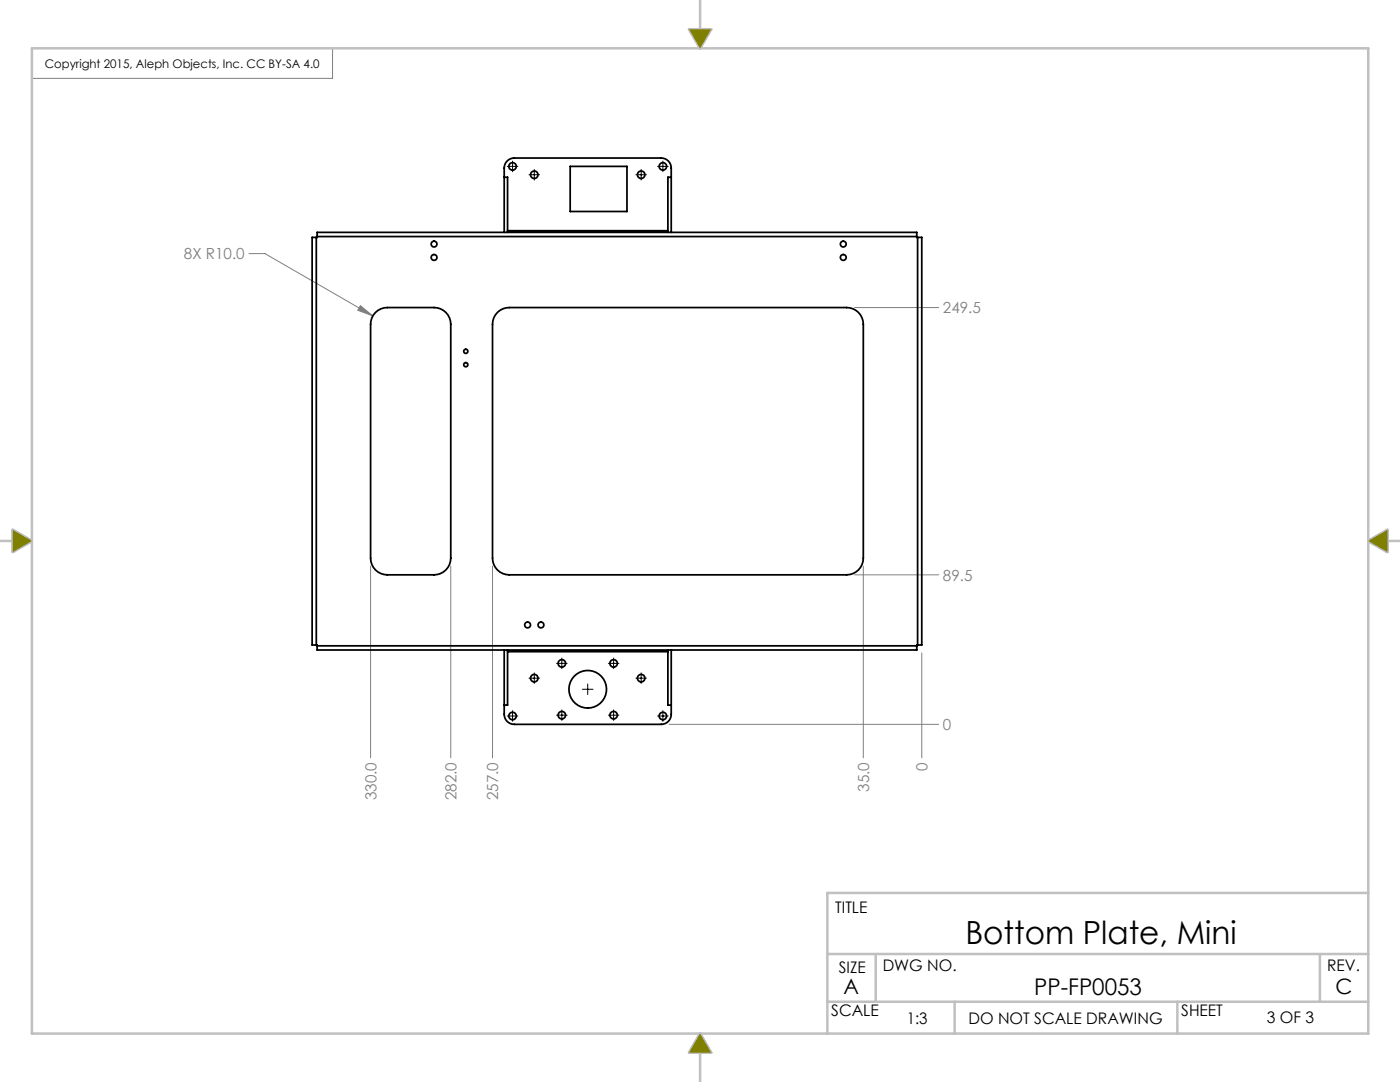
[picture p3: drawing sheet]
<svg xmlns="http://www.w3.org/2000/svg" width="279mm" height="216mm" viewBox="0 0 279 216" stroke-linecap="round" stroke-linejoin="round" font-family="sans-serif">
<path d="M66.4 9.6v6h-60" fill="none" stroke="#808080" stroke-width=".2"/>
<g fill="none" stroke="#c0c0c0" stroke-width=".5">
<path d="M139.7 0v5.8M6.4 9.6h266.7v196.6h-266.7zM137.5 5.8h4.4l-2.2 3.8zM0 107.9h2.6M2.6 105.7l3.8 2.2-3.8 2.2zM273.1 107.9l3.8-2.2v4.4zM276.9 107.9h2.5M273.1 178.2h-108v28M165.1 199.9h108M165.1 190.4h108M174.8 190.4v9.5M190.5 199.9v6.3"/>
<path d="M235 199.9v6.3M263.4 190.4v9.5M139.7 210v5.9M139.7 206.2l2.2 3.8h-4.4z"/>
</g>
<path d="M137.5 5.8l2.2 3.8 2.2-3.8zM273.1 107.9l3.8-2.2v4.4zM139.7 206.2l2.2 3.8h-4.4zM2.6 105.7l3.8 2.2-3.8 2.2z" fill-rule="evenodd" fill="#808000"/>
<path d="M49.7 50.6h3.2l21.5 12.4M71.9 61l2.5 2-3-1.1zM170.5 61.4h16.8M74 113v38.2M90 113v38.2M98.3 113v38.2M170.5 114.7h16.8M172.3 113v38.2M184 130.3v20.9M133.5 144.5h53.8" fill="none" stroke="#808080" stroke-width=".2"/>
<g fill="none" stroke="#000" stroke-width=".2">
<path d="M101.2 33.2h2.2M102.3 32.1v2.2M105.6 34.9h2.1M106.6 33.8v2.1M126.9 34.9h2.1M128 33.8v2.1M131.2 33.2h2.2M132.3 32.1v2.2M105.6 135.3h2.1M106.6 134.3v2.1M111.1 132.4h2.1M112.1 131.3v2.1"/>
<path d="M116.2 137.5h2.2M117.3 136.5v2.1M121.4 132.4h2.1M122.5 131.3v2.1M126.9 135.3h2.1M128 134.3v2.1M101.2 142.9h2.2M102.3 141.8v2.1M111.1 142.7h2.1M112.1 141.6v2.2M121.4 142.7h2.1M122.5 141.6v2.2"/>
<path d="M131.2 142.9h2.2M132.3 141.8v2.1"/>
</g>
<path d="M71.9 61l2.5 2-3-1.1z" fill="#808080"/>
<g fill="none" stroke="#000" stroke-width=".35">
<path d="M100.6 35.4h.7v11M113.8 33.2h11.3v9h-11.3zM134 35.4h-.7v11M63.1 47.4h-.8v81.3h.8M63.1 47.4v81.3M63.3 47.2v-.8h119.7v.8M63.3 47.2v.2h-.2M63.3 47.2h119.7M100.6 46.4v-12.9a2 2 0 0 1 2-2h29.4a2 2 0 0 1 2 2v12.9M101.3 46h32M183 47.2v.2h.1M183.1 47.4h.9v81.3h-.9"/>
<path d="M183.1 47.4v81.3M74.9 62.3a3.3 3.3 0 0 1 2.4-.9h9.3a3.3 3.3 0 0 1 3.4 3.3v46.7a3.3 3.3 0 0 1-3.4 3.3h-9.3a3.3 3.3 0 0 1-3.3-3.3v-46.7a3.3 3.3 0 0 1 .9-2.4zM99.3 62.3a3.3 3.3 0 0 1 2.3-.9h67.4a3.3 3.3 0 0 1 3.3 3.3v46.7a3.3 3.3 0 0 1-3.3 3.3h-67.4a3.3 3.3 0 0 1-3.3-3.3v-46.7a3.3 3.3 0 0 1 1-2.4zM63.1 128.7h.2v.2M63.3 128.9v.8h119.7v-.8M63.3 128.9h119.7M100.6 129.7v12.8a2 2 0 0 0 2 2h29.4a2 2 0 0 0 2-2v-12.8M101.3 129.7v11h-.7M101.3 130h32M133.3 129.7v11h.7M183.1 128.7h-.1v.2"/>
<circle cx="102.3" cy="33.2" r=".75"/>
<circle cx="106.6" cy="34.9" r=".75"/>
<circle cx="128" cy="34.9" r=".75"/>
<circle cx="132.3" cy="33.2" r=".75"/>
<circle cx="86.6" cy="51.4" r=".58"/>
<circle cx="86.6" cy="48.7" r=".58"/>
<circle cx="168.3" cy="48.7" r=".58"/>
<circle cx="168.3" cy="51.4" r=".58"/>
<circle cx="93" cy="72.8" r=".42"/>
<circle cx="93" cy="70.1" r=".42"/>
<circle cx="105.3" cy="124.7" r=".58"/>
<circle cx="106.6" cy="135.3" r=".75"/>
<circle cx="108" cy="124.7" r=".58"/>
<circle cx="112.1" cy="132.4" r=".75"/>
<circle cx="117.3" cy="137.5" r="3.7"/>
<circle cx="122.5" cy="132.4" r=".75"/>
<circle cx="128" cy="135.3" r=".75"/>
<circle cx="102.3" cy="142.9" r=".75"/>
<circle cx="112.1" cy="142.7" r=".75"/>
<circle cx="122.5" cy="142.7" r=".75"/>
<circle cx="132.3" cy="142.9" r=".75"/>
</g>
<text font-size="6.4" x="192.7" y="188.4">Bottom Plate, Mini</text>
<text font-size="4.6" x="206.4" y="198.5">PP-FP0053</text>
<g font-size="4.2">
<text x="168.4" y="198.4">A</text>
<text x="266.5" y="198.4">C</text>
</g>
<g font-size="3.2">
<text x="166.7" y="182.1">TITLE</text>
<text x="167.4" y="194.1">SIZE</text>
<text x="176.2" y="193.8">DWG NO.</text>
<text x="264.9" y="193.8">REV.</text>
<text x="165.9" y="202.8">SCALE</text>
<text x="235.7" y="202.8">SHEET</text>
<text x="181" y="204.4">1:3</text>
<text x="193.3" y="204.3">DO NOT SCALE DRAWING</text>
<text x="252.8" y="204">3 OF 3</text>
</g>
<g font-size="3" fill="#808080">
<text x="36.7" y="51.8">8X R10.0</text>
<text x="188.2" y="62.5">249.5</text>
<text x="188.2" y="115.9">89.5</text>
<text x="188.2" y="145.7">0</text>
<text x="185.1" y="153.8" transform="rotate(-90 185.1 153.8)">0</text>
<text x="75.1" y="159.7" transform="rotate(-90 75.1 159.7)">330.0</text>
<text x="91.1" y="159.7" transform="rotate(-90 91.1 159.7)">282.0</text>
<text x="99.4" y="159.7" transform="rotate(-90 99.4 159.7)">257.0</text>
<text x="173.4" y="158" transform="rotate(-90 173.4 158)">35.0</text>
</g>
<text font-size="2.4" x="8.9" y="13.6">Copyright 2015, Aleph Objects, Inc. CC BY-SA 4.0</text>
</svg>
